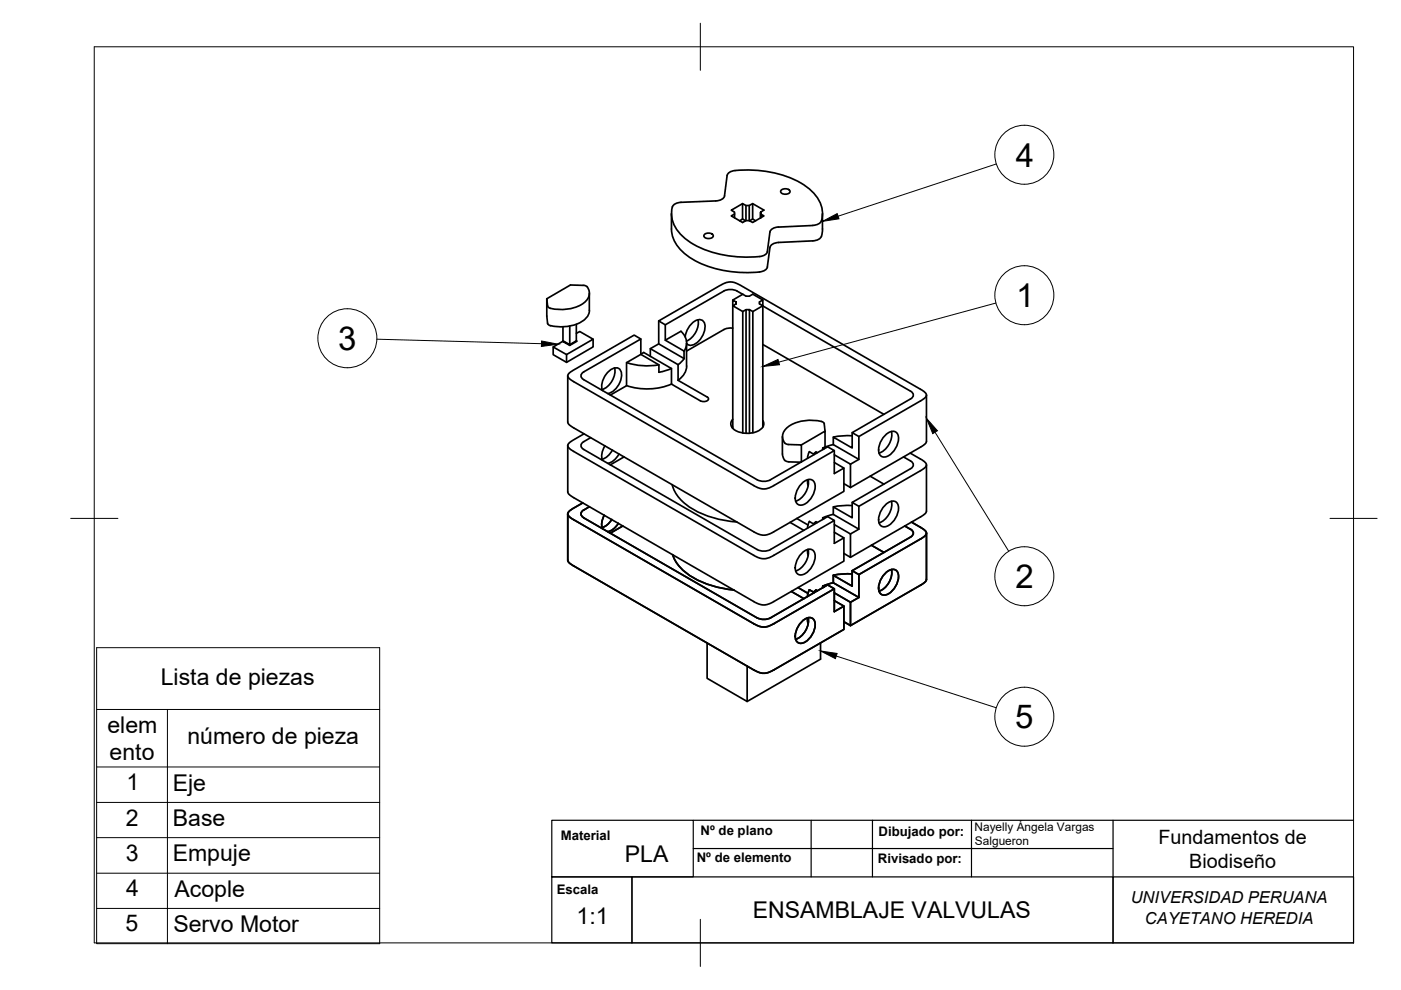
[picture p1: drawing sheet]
<svg xmlns="http://www.w3.org/2000/svg" width="297mm" height="210mm" viewBox="0 0 297 210" stroke-linecap="round" stroke-linejoin="round" font-family="sans-serif">
<!-- layer: Visible -->
<g fill="none" stroke="#000" stroke-width=".36">
<path d="M142.4 45.3a9.4 9.4 0 0 0 .9 6.4 14.8 14.8 0 0 0 9.8 5.6 22.5 22.5 0 0 0 8.9 .1l.6-.5 .1-.3M142.6 43.9a6.4 6.4 0 0 0 2.6 6.6 21.7 21.7 0 0 0 14.6 4 3.3 3.3 0 0 0 2.8-.9l.1-.3M142.6 43.9a1.79 1.79 0 0 1 1.8-1l7.4-.3a1.87 1.87 0 0 0 1.8-1.1l.6-4.3a1.6 1.6 0 0 1 1.6-1 23.5 23.5 0 0 1 15 3.2 6.8 6.8 0 0 1 3.4 7.4 1.8 1.8 0 0 1-1.9 1M149.3 49.8a1.25 1.25 0 0 1 1.9 .2 1.16 1.16 0 0 1-2 0zM155.7 45.4v.8M156.8 46.8l.6-.4 .7 .4M157.4 43.2v3.2M158.2 43.6v3.2M158.9 43.6v3.2M158.9 46.8l.7-.4 .6 .4M159.6 43.2v3.2M161.3 45l.7-.5-2.4-1.3-.7 .4h-.7l-.8-.4-2.4 1.4 .7 .4v.4l-.7 .4 2.4 1.4 .8-.4h.7"/>
<path d="M161.3 45v1.2zM161.3 45.4l.7 .4-2.4 1.4-.7-.4M165.6 40.4a1.25 1.25 0 0 1 1.9 .2 1.16 1.16 0 0 1-2 0zM172.3 51.1l-7.2 .3a1.88 1.88 0 0 0-1.9 1.1l-.5 4.1M172.3 47.8l-7.2 .3a1.88 1.88 0 0 0-1.9 1.1l-.5 4.2M174.4 45.3v3.3a2 2 0 0 1-2.1 2.5M115.9 63.3l.2 1.6 .3 .4 .3 .1M119.4 69.3v3M120.1 75.2v1.6M120.4 79.7v9.8l.4 .7 40 23 1.4 .3 1.3-.4 15.4-8.9v-5M120.8 69.1v4l-1.4-.8-.1 .1 1.5 .8v-.1l1.4-.8M122.2 72.3h.1l-1.5 .9"/>
<path d="M122.2 70.7l.7-.4 2.9 1.6-5.7 3.3-2.8-1.6 2-1.2M122.2 68.8v3.5M123.6 60.5l-2.7-.1-5 2.9v3.7l.2 1.6M123.7 60.5h.2a1.92 1.92 0 0 1 .5 3.2 8.3 8.3 0 0 1-7.7 1.7M124.9 62.2v3.6M125 65.8a3.9 3.9 0 0 1-3.3 3.1 9.7 9.7 0 0 1-5.3 0l-.3-.3M125.8 71.9v1.6l-5.7 3.3-2.8-1.6v-1.6M130.3 78a4.3 4.3 0 0 1-2.6 4.6M132.8 76.9a13.9 13.9 0 0 0 6.9 .4M135.9 75.1l.6-.4 5.9 3.4v3.3l6.1 3.6M135.9 71.9l-1.4-.9-13.5 7.8-.5 .6-.1 .5 1.1 .9 38.5 22.3 1.1 .4 1.3 .1 1.4-.5 13.1-7.6-1.4-.8-12.1 7-.9 .3-1.5-.1-37.2-21.4a.86 .86 0 0 1-.6-.8 .86 .86 0 0 1 .6-.8l12.1-7v3.2l-3.1 1.8v4.9l-3.4 2M135.9 75.1l3.8 2.3v1.5l2.7-.8"/>
<path d="M137.9 73.9l5.9 3.4v3.3l6.1 3.6M139.7 68v4.9l-1.8 1v1.7M141.1 68.9v3.2l3.9 2.3v1.6l-5.3-3.1M144.4 70.2l-3.3 1.9M144.4 70.2a3.2 3.2 0 0 1 .7 4.2M145.1 76l-1.3 1.3M145.3 71.4a4.3 4.3 0 0 1 2.9-3.6 1.42 1.42 0 0 1 1.3 1.9 4.4 4.4 0 0 1-2.8 3.5l-.8-.1-.3-.3M145.6 72.7v4.9M145.6 77.6a3.8 3.8 0 0 1-1.8 3M148 67.8a4.3 4.3 0 0 1-2.5 4.5M155.4 69.6h-.9l-1 .3-7.9 4.5M156.1 64.4v-.4v.4"/>
<path d="M156.1 64l-.7-.4v27.2M156.1 64.4l-.7 .4 2.1 1.3 .7-.4M157.5 62.4a3.6 3.6 0 0 0-4-.7l-12.4 7.2-1.4-.9 13.6-7.8 1.3-.4 1 .1 1.4 .6 38.5 22.2 .8 .7 .1 .3-.1 .4-1 .8-13.2 7.7v4.8l-1.8 1M157.5 62.4l.7 .4h.7l.7-.4 2.1 1.2M157.5 62.4l-2.1 1.2M157.5 66.1v25.7M158.9 65.7l.7 .4v25.7M159.6 66.1l2.1-1.3-.7-.4v-.4l.7-.4v27M161.7 64.9l31.4 18a.86 .86 0 0 1 .5 .9 .86 .86 0 0 1-.5 .8l-12.4 7.1 1.4 .9M161.7 73l25.7 14.9M120.4 94.5v9.8l.4 .7 40 23 1.4 .3 1.3-.4 15.4-8.9v-5M123.8 92l-3.1 1.9-.3 .5 .1 .5 1 .7 39.5 22.7 1.4 .1 1.4-.5 13.1-7.5-1.4-.9-12.1 7-.9 .3-1.5-.1-37.2-21.4a.86 .86 0 0 1-.6-.8 .86 .86 0 0 1 .6-.8l1.4-.9"/>
<path d="M127.7 82.8a4.2 4.2 0 0 1 2.6-4.8 1.33 1.33 0 0 1 1.5 1.8 4.2 4.2 0 0 1-3 3.6M128.3 94.5l-.6 1.1a2.8 2.8 0 0 0 0 2M129.8 95.4l-1 1.3-1.1 .7M131.2 96.3l-.7 .9a2.8 2.8 0 0 1-1.7 1M132.3 96.9l-2.9 1.7M142.4 81.4a13.6 13.6 0 0 1-9.6 .4M149.9 84.2l.3 .4a1.2 1.2 0 0 1-1.7 .4M155.4 88.9a1.49 1.49 0 0 0 .7 2.5 5.3 5.3 0 0 0 5.4-.5 1.3 1.3 0 0 0 .2-1.7M155.4 90.5l-.2 .2M158.2 91.9v-26.2h.7v26.2M165.9 92.6v4l.5 1M166.3 97.5l.9 .4"/>
<path d="M167.2 97.9l2.6 .1M169.9 94.3l5-2.9v3.4M171.6 95.8l1 .6M171.6 95.7l-.4 1.5M173.3 96l-.3-.2-.5 .4M174.4 95v.3M174.4 95l.3 .2M174.9 91.4l-.2-1.7a8.3 8.3 0 0 0-6.4 .1 3 3 0 0 0-2.3 3.5l.3 .6 .6 .3 3 .1v3.7M176.7 94.3l-2.3 .7M176.9 95.5v4.9l2-1.2-2-1.1M176.9 96.4l3.4 2M180.3 98.4v5l-1.4-.9"/>
<path d="M180.7 91.7v3.3l-4-2.3v1.6l5.4 3.1M180.7 92.4h-2.3l-1.7 .3M187.5 92.5a2.3 2.3 0 0 1 2.4-.9 2.53 2.53 0 0 1 .1 3.1 3.4 3.4 0 0 1-2.7 2.2 1.47 1.47 0 0 1-1-2.1 5 5 0 0 1 1.2-2.3zM189 91.5a4.3 4.3 0 0 1-2.6 4.6M191.6 96.9l1.5 .8a.86 .86 0 0 1 .5 .9 .86 .86 0 0 1-.5 .8l-12.4 7.1 1.4 .9M193 96.1l2.9 1.7 .5 .6-.1 .5-1 .8-13.2 7.7v4.8l-1.8 1M196.4 98.6v9.8l-.1 .4-1 .7-15 8.7M196.4 83.8v9.8l-.1 .4-1 .7-15 8.7M120.4 109v9.8l.4 .7 40.2 23.1 1.2 .1 1.4-.4 15.3-8.9v-4.9M123.5 106.6l-2.7 1.7-.4 .6 .2 .5 .7 .6 39.6 22.8 1.1 .2 1.5-.5 13.4-7.7-1.4-.8-12.2 7M125 107.4l-1.2 .7a.86 .86 0 0 0-.6 .8 .86 .86 0 0 0 .6 .9l36.7 21.2M128.1 109.2l-.5 1.6 .1 1.3"/>
<path d="M129.7 110.1l-1 1.2-1 .6M131.1 111l-1.1 1.2-1.2 .5M132 111.5l-2.6 1.5M142.5 102.8a10 10 0 0 0 6.4 6.1 23.3 23.3 0 0 0 7.3 1.8M142.6 117.6a10.2 10.2 0 0 0 6.1 5.8 22.9 22.9 0 0 0 6.9 1.7M167.5 110.8l2.9 1.7M168.9 109.9l2.4 1.4M169.8 117.5a2.3 2.3 0 0 1 2.4-.9 2.53 2.53 0 0 1 .2 3.1 3.4 3.4 0 0 1-2.7 2.2 1.47 1.47 0 0 1-1-2.1 5 5 0 0 1 1.1-2.3zM169.8 102.7a2.3 2.3 0 0 1 2.4-.9 2.53 2.53 0 0 1 .2 3.1 3.4 3.4 0 0 1-2.7 2.2 1.47 1.47 0 0 1-1-2.1 5 5 0 0 1 1.1-2.3zM171.2 116.5l.2 1.3M171.2 101.7l.2 1.3M171.3 116.5a4.3 4.3 0 0 1-2.6 4.6"/>
<path d="M171.3 101.7a4.3 4.3 0 0 1-2.6 4.6M171.6 110.6l1 .6M171.6 110.5l-.4 1.5M173.3 110.8l-.3-.2-.5 .4M174.7 110l-.3-.2v.3M176.7 109.1l-2.3 .7M176.9 110.4v4.8l2-1.2-2-1.1M176.9 111.2l3.4 2M180.3 113.2v5l-1.4-.9M180.7 106.5v3.3l-4-2.3v1.6l5.4 3.1M180.7 107.2h-2.3l-1.7 .3M184.5 101l2.9 1.7"/>
<path d="M184.8 115.6l2.6 1.5M187.5 107.3a2.3 2.3 0 0 1 2.4-.9 2.53 2.53 0 0 1 .1 3.1 3.4 3.4 0 0 1-2.7 2.2 1.47 1.47 0 0 1-1-2.1 5 5 0 0 1 1.2-2.3zM189 106.3a4.3 4.3 0 0 1-2.6 4.6M191.8 111.5l1.3 .7M193.1 112.2a.86 .86 0 0 1 .5 .8 .86 .86 0 0 1-.5 .8l-12.4 7.2 1.4 .8M193.3 110.7l2.7 1.7 .4 .6-.1 .4-1 .8-13.2 7.6v4.9l-1.8 1M196.4 113v9.9l-.2 .4-.6 .5-15.3 8.8M149.9 136.3v7.5l8.5 4.9v-7.5M160.5 131l1.5 .3 1.4-.3M167.8 125.4l2.6 1.5M169.2 124.6l2.1 1.2M169.8 132a2.3 2.3 0 0 1 2.4-.9 2.53 2.53 0 0 1 .2 3.1 3.4 3.4 0 0 1-2.7 2.2 1.47 1.47 0 0 1-1-2.1 5 5 0 0 1 1.1-2.3z"/>
<path d="M171.2 131l.2 1.3M171.3 131a4.3 4.3 0 0 1-2.6 4.5M171.6 125l1 .6M171.6 125l-.4 1.5M173.3 125.3l-.3-.2-.5 .4M174 136.3v3.5l-15.6 8.9M174.4 124.3l.3 .2M174.4 124.3v.3M176.7 123.6l5.4 3.1M176.7 123.6l-2.3 .7M176.9 124.8v4.9l2-1.2-2-1.1M176.9 125.7l3.4 2"/>
<path d="M180.3 127.7v4.9l-1.4-.8M180.7 121v3.3l-4-2.3v1.6M180.7 121.7h-2.3l-1.7 .3M187.5 121.8a2.3 2.3 0 0 1 2.4-.9 2.53 2.53 0 0 1 .1 3.1 3.4 3.4 0 0 1-2.7 2.2 1.47 1.47 0 0 1-1-2.1 5 5 0 0 1 1.2-2.3zM189 120.8a4.3 4.3 0 0 1-2.6 4.5"/>
</g>
<!-- layer: BORDER -->
<path d="M20 9.9h267v190h-267zM148.5 4.9v10M15 109.9h10M282 109.9h10M148.5 194.9v10" fill="none" stroke="#000" stroke-width=".21"/>
<path d="M117 173.9h30v12h-30zM147 179.9h89M147 173.9h38M172 173.9v12M206 173.9v12M236 173.9v12M287 173.9h-102v12M117 185.9h17v14h-17zM134 185.9h102v14h-102zM236 185.9h51v14h-51z" fill="none" stroke="#000" stroke-width=".25"/>
<!-- layer: Parts Lists -->
<path d="M20.5 137.3h60v62.8h-60zM20.5 150.4h60M35.5 150.4v49.7M20.5 162.6h60M20.5 170.1h60M20.5 177.6h60M20.5 185.1h60M20.5 192.6h60" fill="none" stroke="#000" stroke-width=".21"/>
<!-- layer: Balloons -->
<g fill="none" stroke="#000" stroke-width=".21">
<path d="M211.2 34.8l-33.5 11M79.9 71.9l34.9 1M211.1 64.3l-46 12.5M198.2 91.6l15.7 25.3M177.3 139.1l33.9 11"/>
<circle cx="217.2" cy="32.8" r="6.3"/>
<circle cx="73.6" cy="71.7" r="6.3"/>
<circle cx="217.2" cy="62.6" r="6.3"/>
<circle cx="217.2" cy="122.2" r="6.3"/>
<circle cx="217.2" cy="152" r="6.3"/>
</g>
<path d="M174.4 46.9l3.1-1.6 .4 1.1zM114.8 72.3l3.5 .7-3.5 .5zM161.7 77.7l3.3-1.5 .3 1.1zM196.4 88.7l2.4 2.6-1 .6zM174 138l3.5 .5-.4 1.2z" fill="#000" stroke="#000" stroke-width=".21"/>
<g font-size="7">
<text x="215.3" y="35.3">4</text>
<text x="215.5" y="65.1">1</text>
<text x="71.7" y="74.2">3</text>
<text x="215.3" y="124.7">2</text>
<text x="215.2" y="154.4">5</text>
</g>
<g font-size="4.9">
<text x="34.1" y="145.1">Lista de piezas</text>
<text x="22.8" y="155.3">elem</text>
<text x="23.2" y="161.2">ento</text>
<text x="39.7" y="157.8">número de pieza</text>
<text x="26.8" y="167.5">1</text>
<text x="36.6" y="167.6">Eje</text>
<text x="26.7" y="175.1">2</text>
<text x="36.6" y="175.1">Base</text>
<text x="26.6" y="182.5">3</text>
<text x="36.6" y="182.6">Empuje</text>
<text x="132.5" y="182.8">PLA</text>
<text x="26.7" y="190">4</text>
<text x="37" y="190.1">Acople</text>
<text x="26.6" y="197.5">5</text>
<text x="36.8" y="197.7">Servo Motor</text>
<text x="122.3" y="195.9">1:1</text>
<text x="159.6" y="194.6">ENSAMBLAJE VALVULAS</text>
</g>
<g font-size="4.2">
<text x="245.6" y="179">Fundamentos de</text>
<text x="252.1" y="184">Biodiseño</text>
</g>
<g font-size="3.5">
<text x="239.7" y="191.4">UNIVERSIDAD PERUANA</text>
<text x="242.8" y="195.9">CAYETANO HEREDIA</text>
</g>
<g font-size="2.8">
<text x="118.9" y="178.2">Material</text>
<text x="148.5" y="177.1">Nº de plano</text>
<text x="186.3" y="177.2">Dibujado por:</text>
<text x="147.7" y="182.8">Nº de elemento</text>
<text x="186.1" y="183.1">Rivisado por:</text>
<text x="118" y="189.6">Escala</text>
</g>
<g font-size="2.5">
<text x="206.6" y="176.2">Nayelly Ángela Vargas</text>
<text x="206.7" y="179.2">Salgueron</text>
</g>
</svg>
